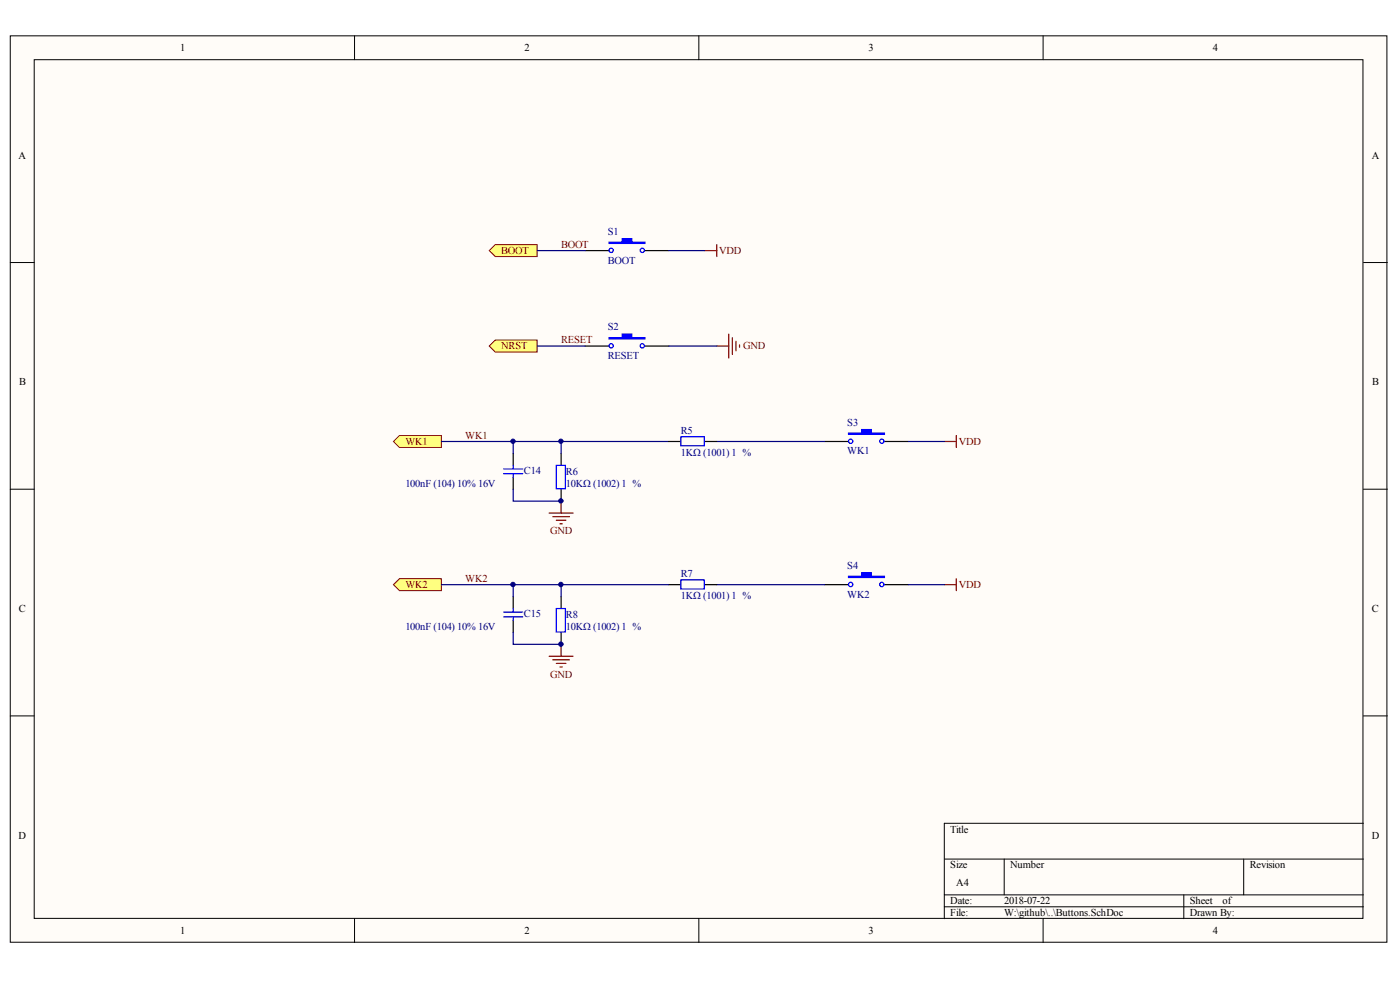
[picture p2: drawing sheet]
<svg xmlns="http://www.w3.org/2000/svg" width="288mm" height="202mm" viewBox="0 0 288 202" stroke-linecap="round" stroke-linejoin="round" font-family="sans-serif">
<g fill="#fffcf8" stroke="#000" stroke-width=".21">
<path d="M2.1 7.4h283.1v186.2h-283.1z"/>
<path d="M7 12.3h273.3v176.4h-273.3z"/>
</g>
<g fill="none" stroke="#000" stroke-width=".21">
<path d="M72.9 7.4v4.9M143.7 7.4v4.9M214.5 7.4v4.9M2.1 53.9h4.9M280.3 53.9h5M2.1 100.5h4.9M280.3 100.5h5M2.1 147.1h4.9M280.3 147.1h5M194.2 176.5h86.1M206.5 176.5v7.3M255.7 176.5v7.3"/>
<path d="M280.3 169.1h-86.1v19.6M72.9 188.7v4.9M143.7 188.7v4.9M194.2 183.8h86.1M194.2 186.3h86.1M214.5 188.7v4.9M243.4 183.8v4.9"/>
</g>
<path d="M120.3 51.5h4.9M132.6 51.5h4.9" fill="none" stroke="#000" stroke-width=".25"/>
<path d="M125.2 49.8h2.7v-.8h2v.8h2.7v.2h-7.4z" fill-rule="evenodd" fill="#00f" stroke="#00f" stroke-width=".25"/>
<g fill="none" stroke="#00f" stroke-width=".25">
<circle cx="125.7" cy="51.4" r=".44"/>
<circle cx="132.1" cy="51.4" r=".44"/>
</g>
<path d="M144.9 51.5h2.5M147.4 50.3v2.4" fill="none" stroke="#800000" stroke-width=".25"/>
<path d="M137.5 51.5h7.4" fill="none" stroke="#000080" stroke-width=".25"/>
<path d="M100.6 51.5l1.2-1.2h8.7v2.4h-8.7z" fill-rule="evenodd" fill="#ffff80" stroke="#800000" stroke-width=".21"/>
<path d="M110.5 51.5h9.8M137.5 71.1h9.9" fill="none" stroke="#000080" stroke-width=".25"/>
<path d="M120.3 71.1h4.9M132.6 71.1h4.9" fill="none" stroke="#000" stroke-width=".25"/>
<path d="M125.2 69.4h2.7v-.8h2v.8h2.7v.2h-7.4z" fill-rule="evenodd" fill="#00f" stroke="#00f" stroke-width=".25"/>
<g fill="none" stroke="#00f" stroke-width=".25">
<circle cx="125.7" cy="71" r=".44"/>
<circle cx="132.1" cy="71" r=".44"/>
</g>
<path d="M147.4 71.1h2.4M149.8 68.6v4.9M150.6 69.4v3.4M151.3 70.1v2M152.1 70.8v.5" fill="none" stroke="#800000" stroke-width=".25"/>
<path d="M100.6 71.1l1.2-1.2h8.7v2.4h-8.7z" fill-rule="evenodd" fill="#ffff80" stroke="#800000" stroke-width=".21"/>
<path d="M110.5 71.1h9.8M186.8 90.7h7.4" fill="none" stroke="#000080" stroke-width=".25"/>
<path d="M169.5 90.7h5M181.9 90.7h4.9" fill="none" stroke="#000" stroke-width=".25"/>
<path d="M174.5 89h2.7v-.8h1.9v.8h2.8v.2h-7.4z" fill-rule="evenodd" fill="#00f" stroke="#00f" stroke-width=".25"/>
<g fill="none" stroke="#00f" stroke-width=".25">
<circle cx="174.9" cy="90.6" r=".44"/>
<circle cx="181.3" cy="90.6" r=".44"/>
</g>
<path d="M194.2 90.7h2.4M196.6 89.5v2.4" fill="none" stroke="#800000" stroke-width=".25"/>
<path d="M80.9 90.7l1.2-1.2h8.7v2.4h-8.7z" fill-rule="evenodd" fill="#ffff80" stroke="#800000" stroke-width=".21"/>
<path d="M105.5 93.1v2.5M105.5 98v2.5M115.4 93.1v2.5M137.5 90.7h2.5M144.9 90.7h2.5M115.4 100.5v2.5M169.5 120.1h5M181.9 120.1h4.9" fill="none" stroke="#000" stroke-width=".25"/>
<g fill="none" stroke="#00f" stroke-width=".25">
<path d="M103.6 96.3h3.9M103.6 97.3h3.9M105.5 95.6v.7M105.5 97.3v.7M114.4 95.6h1.9v4.8h-1.9zM140 89.7h4.8v1.9h-4.8z"/>
<circle cx="174.9" cy="120.1" r=".45"/>
<circle cx="181.3" cy="120.1" r=".45"/>
</g>
<path d="M112.9 105.4h4.9M113.7 106.1h3.4M114.4 106.9h2M115.1 107.6h.5M115.4 103v2.4M196.6 118.9v2.4M194.2 120.1h2.4" fill="none" stroke="#800000" stroke-width=".25"/>
<path d="M90.8 90.7h46.7M105.5 90.7v2.4M115.4 90.7v2.4M147.4 90.7h22.1M105.5 100.5v2.5h9.9M186.8 120.1h7.4" fill="none" stroke="#000080" stroke-width=".25"/>
<path d="M174.5 118.4h2.7v-.7h1.9v.7h2.8v.2h-7.4z" fill-rule="evenodd" fill="#00f" stroke="#00f" stroke-width=".25"/>
<path d="M80.9 120.1l1.2-1.2h8.7v2.4h-8.7z" fill-rule="evenodd" fill="#ffff80" stroke="#800000" stroke-width=".21"/>
<path d="M105.5 122.6v2.4M105.5 127.5v2.4M115.4 122.6v2.4M115.4 129.9v2.5M137.5 120.1h2.5M144.9 120.1h2.5" fill="none" stroke="#000" stroke-width=".25"/>
<path d="M140 119.1h4.8v1.9h-4.8zM103.6 125.7h3.9M103.6 126.7h3.9M105.5 125v.7M105.5 126.7v.8M114.4 125h1.9v4.8h-1.9z" fill="none" stroke="#00f" stroke-width=".25"/>
<path d="M112.9 134.8h4.9M113.7 135.5h3.4M114.4 136.3h2M115.1 137h.5M115.4 132.4v2.4" fill="none" stroke="#800000" stroke-width=".25"/>
<path d="M90.8 120.1h46.7M105.5 129.9v2.5h9.9M105.5 120.1v2.5M115.4 120.1v2.5M147.4 120.1h22.1" fill="none" stroke="#000080" stroke-width=".25"/>
<g fill="#000080" stroke="#000080" stroke-width=".21">
<circle cx="105.5" cy="120.1" r=".45"/>
<circle cx="105.5" cy="90.6" r=".44"/>
<circle cx="115.3" cy="132.3" r=".45"/>
<circle cx="115.3" cy="120.1" r=".45"/>
<circle cx="115.3" cy="102.9" r=".44"/>
<circle cx="115.3" cy="90.6" r=".44"/>
</g>
<g font-size="2.2">
<text x="37" y="10.5">1</text>
<text x="107.8" y="10.5">2</text>
<text x="178.6" y="10.5">3</text>
<text x="249.4" y="10.5">4</text>
<text x="3.8" y="32.6">A</text>
<text x="282" y="32.6">A</text>
<text x="3.9" y="79.1">B</text>
<text x="282.1" y="79.1">B</text>
<text x="3.9" y="125.7">C</text>
<text x="282.1" y="125.7">C</text>
<text x="3.8" y="172.3">D</text>
<text x="195.4" y="171">Title</text>
<text x="282" y="172.3">D</text>
<text x="195.4" y="178.4">Size</text>
<text x="207.7" y="178.4">Number</text>
<text x="257" y="178.4">Revision</text>
<text x="195.4" y="185.8">Date:</text>
<text x="196.6" y="182.1">A4</text>
<text x="206.5" y="185.8">2018-07-22</text>
<text x="244.6" y="185.8">Sheet</text>
<text x="251.4" y="185.8">of</text>
<text x="37" y="191.9">1</text>
<text x="107.8" y="191.9">2</text>
<text x="178.6" y="191.9">3</text>
<text x="195.4" y="188.2">File:</text>
<text x="206.5" y="188.2">W:\github\..\Buttons.SchDoc</text>
<text x="244.6" y="188.2">Drawn By:</text>
<text x="249.4" y="191.9">4</text>
</g>
<g font-size="2.2" fill="#800000">
<text x="103.1" y="52.2">BOOT</text>
<text x="115.4" y="51">BOOT</text>
<text x="147.9" y="52.2">VDD</text>
<text x="103.1" y="71.8">NRST</text>
<text x="115.4" y="70.6">RESET</text>
<text x="152.8" y="71.8">GND</text>
<text x="83.4" y="91.4">WK1</text>
<text x="95.7" y="90.2">WK1</text>
<text x="197.1" y="91.4">VDD</text>
<text x="113.1" y="109.8">GND</text>
<text x="95.7" y="119.6">WK2</text>
<text x="83.4" y="120.8">WK2</text>
<text x="197.1" y="120.8">VDD</text>
<text x="113.1" y="139.2">GND</text>
</g>
<g font-size="2.2" fill="#000080">
<text x="125" y="48.3">S1</text>
<text x="125" y="54.1">BOOT</text>
<text x="125" y="67.9">S2</text>
<text x="125" y="73.7">RESET</text>
<text x="140" y="89.2">R5</text>
<text x="174.2" y="87.5">S3</text>
<text x="140" y="93.6">1KΩ (1001) ¡À1 %</text>
<text x="174.2" y="93.4">WK1</text>
<text x="83.4" y="100">100nF (104) 10% 16V</text>
<text x="107.7" y="97.3">C14</text>
<text x="116.4" y="97.5">R6</text>
<text x="116.4" y="100">10KΩ (1002) ¡À1 %</text>
<text x="140" y="118.6">R7</text>
<text x="174.2" y="116.9">S4</text>
<text x="140" y="123">1KΩ (1001) ¡À1 %</text>
<text x="174.2" y="122.8">WK2</text>
<text x="83.4" y="129.4">100nF (104) 10% 16V</text>
<text x="107.7" y="126.7">C15</text>
<text x="116.4" y="126.9">R8</text>
<text x="116.4" y="129.4">10KΩ (1002) ¡À1 %</text>
</g>
</svg>
